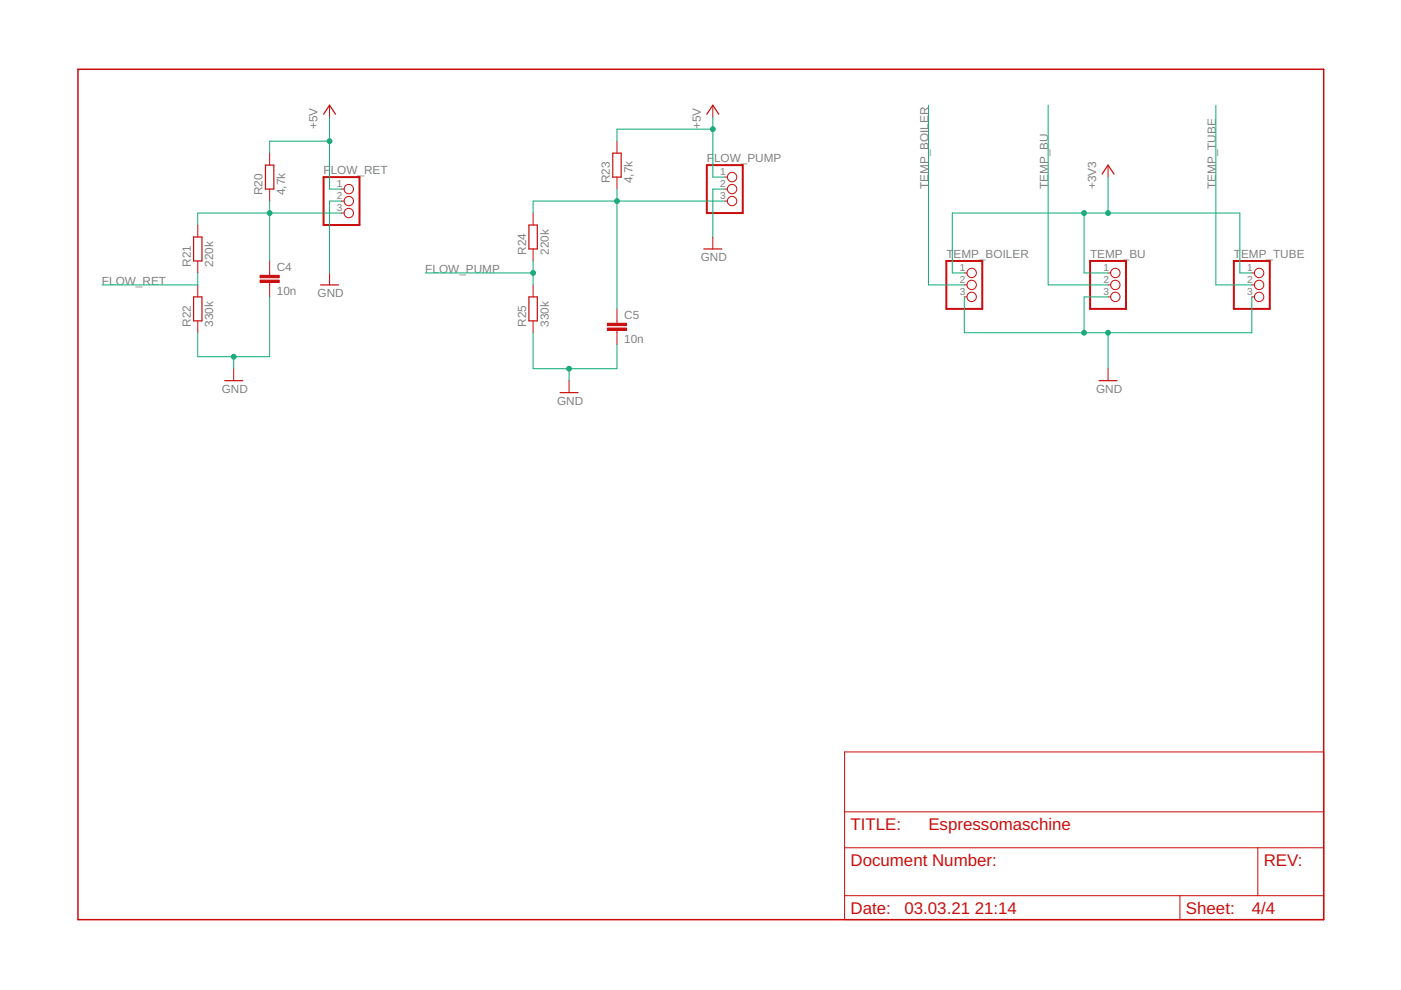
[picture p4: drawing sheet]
<svg xmlns="http://www.w3.org/2000/svg" width="297mm" height="210mm" viewBox="0 0 297 210" stroke-linecap="round" stroke-linejoin="round" font-family="sans-serif">
<path d="M16.5 14.7h264.1v180.3h-264.1z" fill="none" stroke="#c90d0c" stroke-width=".32"/>
<g fill="none" stroke="#c90d0c" stroke-width=".21">
<path d="M57.2 32.5v2.5M69.9 22.3v2.5M130.8 29.9v2.6M130.8 37.5v2.6M151.1 22.3v2.5M153.7 37.5h.5M234.9 35v2.5M41.9 47.7v2.5M41.9 55.3v2.6M57.2 40.1v2.5M57.2 55.3v3.1M57.2 59.9v3"/>
<path d="M69.9 57.9v2.5M72.4 40.1h.6M72.4 42.6h.6M72.4 45.2h.6M113 45.2v2.5M113 52.8v2.5M151.1 50.2v2.6M153.7 40.1h.5M153.7 42.6h.5M204.4 57.9h.6M234.9 57.9h.6M265.4 57.9h.6"/>
<path d="M41.9 60.4v2.5M41.9 68v2.5M49.6 78.2v2.5M113 60.4v2.5M113 68v2.5M130.8 65.5v3M130.8 70v3.1M204.4 60.4h.6M204.4 62.9h.6M234.9 60.4h.6M234.9 62.9h.6M234.9 78.2v2.5"/>
<path d="M265.4 60.4h.6M265.4 62.9h.6M120.6 80.7v2.5M179.1 159.4h101.5v35.6h-101.5zM179.1 179.7h101.5M179.1 172.1h101.5M266.7 179.7v10.2M179.1 189.9h101.5M250.2 189.9v5.1"/>
<circle cx="155.2" cy="37.5" r=".99"/>
<circle cx="74" cy="45.2" r=".99"/>
<circle cx="74" cy="42.6" r=".99"/>
<circle cx="74" cy="40.1" r=".99"/>
<circle cx="155.2" cy="40.1" r=".99"/>
<circle cx="155.2" cy="42.6" r=".99"/>
<circle cx="206" cy="57.9" r=".99"/>
<circle cx="236.5" cy="57.9" r="1"/>
<circle cx="267" cy="57.9" r="1"/>
<circle cx="206" cy="60.4" r=".99"/>
<circle cx="206" cy="62.9" r=".99"/>
<circle cx="236.5" cy="60.4" r="1"/>
<circle cx="236.5" cy="62.9" r="1"/>
<circle cx="267" cy="60.4" r="1"/>
<circle cx="267" cy="62.9" r="1"/>
</g>
<path d="M68.6 37.5h7.6v10.2h-7.6zM149.9 35h7.6v10.2h-7.6zM200.6 55.3h7.7v10.2h-7.7zM231.1 55.3h7.6v10.2h-7.6zM261.6 55.3h7.6v10.2h-7.6z" fill="none" stroke="#c90d0c" stroke-width=".42"/>
<g fill="none" stroke="#c90d0c" stroke-width=".25">
<path d="M56.3 35h1.8v5.1h-1.8zM68.6 24.2l1.3-1.9 1.2 1.9M129.9 32.5h1.8v5h-1.8zM149.9 24.2l1.2-1.9 1.3 1.9M233.7 36.9l1.2-1.9 1.3 1.9M41 50.2h1.8v5.1h-1.8zM112.1 47.7h1.8v5.1h-1.8zM149.2 52.8h3.8M41 62.9h1.8v5.1h-1.8zM68 60.4h3.8M112.1 62.9h1.8v5.1h-1.8zM47.6 80.7h3.9"/>
<path d="M118.7 83.2h3.9M233 80.7h3.8"/>
</g>
<g fill="#c90d0c" stroke="#c90d0c" stroke-width=".21">
<path d="M55.1 59.4h4.1v.5h-4.1z"/>
<path d="M55.1 58.4h4.1v.5h-4.1z"/>
<path d="M128.8 69.6h4v.5h-4z"/>
<path d="M128.8 68.5h4v.5h-4z"/>
</g>
<g fill="none" stroke="#0dab76" stroke-width=".21">
<path d="M69.9 24.8v15.3h2.5M69.9 29.9h-12.7v2.6M151.1 24.8v12.7h2.6M151.1 27.4h-20.3v2.5M196.8 22.3v38.1h7.6M222.2 22.3v38.1h12.7M234.9 37.5v7.7M257.8 22.3v38.1h7.6M41.9 57.9v2.5h-20.3M57.2 42.6v12.7M72.4 42.6h-2.5v15.3M72.4 45.2h-30.5v2.5"/>
<path d="M90.2 57.9h22.8M113 55.3v5.1M130.8 40.1v25.4M153.7 42.6h-40.7v2.6M153.7 40.1h-2.6v10.1M204.4 57.9h-2.5v-12.7h61v12.7h2.5M229.8 45.2v12.7h5.1M49.6 75.6v2.6M57.2 62.9v12.7h-15.3v-5.1M113 70.5v7.7h17.8v-5.1M120.6 78.2v2.5M204.4 62.9v7.6h61v-7.6"/>
<path d="M234.9 62.9h-5.1v7.6M234.9 70.5v7.7"/>
</g>
<g fill="#0dab76" stroke="#0dab76" stroke-width=".21">
<circle cx="49.6" cy="75.6" r=".51"/>
<circle cx="120.6" cy="78.2" r=".51"/>
<circle cx="229.8" cy="70.5" r=".51"/>
<circle cx="234.9" cy="70.5" r=".51"/>
<circle cx="69.9" cy="29.9" r=".51"/>
<circle cx="151.1" cy="27.4" r=".51"/>
<circle cx="57.2" cy="45.2" r=".51"/>
<circle cx="130.8" cy="42.6" r=".51"/>
<circle cx="113" cy="57.9" r=".51"/>
<circle cx="234.9" cy="45.2" r=".51"/>
<circle cx="229.8" cy="45.2" r=".51"/>
</g>
<g font-size="3.6" fill="#c90d0c">
<text x="180.3" y="175.9">TITLE:</text>
<text x="196.8" y="175.9">Espressomaschine</text>
<text x="180.3" y="183.6">Document Number:</text>
<text x="267.9" y="183.6">REV:</text>
<text x="180.3" y="193.7">Date:</text>
<text x="191.8" y="193.7">03.03.21</text>
<text x="206.7" y="193.7">21:14</text>
<text x="251.4" y="193.7">Sheet:</text>
<text x="265.4" y="193.7">4/4</text>
</g>
<g font-size="2.5" fill="#808080">
<text x="67.3" y="27.4" transform="rotate(-90 67.3 27.4)">+5V</text>
<text x="148.6" y="27.4" transform="rotate(-90 148.6 27.4)">+5V</text>
<text x="149.9" y="34.4">F</text>
<text x="151.4" y="34.4">LOW_PUMP</text>
<text x="55.7" y="41.4" transform="rotate(-90 55.7 41.4)">R20</text>
<text x="60.5" y="41.4" transform="rotate(-90 60.5 41.4)">4,7k</text>
<text x="68.6" y="36.9">F</text>
<text x="70.1" y="36.9">LOW_RET</text>
<text x="129.3" y="38.8" transform="rotate(-90 129.3 38.8)">R23</text>
<text x="134.1" y="38.8" transform="rotate(-90 134.1 38.8)">4,7k</text>
<text x="196.8" y="40.1" transform="rotate(-90 196.8 40.1)">TEMP_BOILER</text>
<text x="222.2" y="40.1" transform="rotate(-90 222.2 40.1)">TEMP_BU</text>
<text x="232.4" y="40.1" transform="rotate(-90 232.4 40.1)">+3V3</text>
<text x="257.8" y="40.1" transform="rotate(-90 257.8 40.1)">TEMP_TUBE</text>
<text x="40.4" y="56.6" transform="rotate(-90 40.4 56.6)">R21</text>
<text x="45.2" y="56.6" transform="rotate(-90 45.2 56.6)">220k</text>
<text x="58.7" y="57.5">C4</text>
<text x="90.2" y="57.9">FLOW_PUMP</text>
<text x="111.5" y="54.1" transform="rotate(-90 111.5 54.1)">R24</text>
<text x="116.3" y="54.1" transform="rotate(-90 116.3 54.1)">220k</text>
<text x="148.6" y="55.3">GND</text>
<text x="200.6" y="54.7">T</text>
<text x="202.2" y="54.7">EMP_BOILER</text>
<text x="231.1" y="54.7">TEMP_BU</text>
<text x="261.6" y="54.7">T</text>
<text x="263.1" y="54.7">EMP_TUBE</text>
<text x="21.6" y="60.4">FLOW_RET</text>
<text x="58.7" y="62.6">10n</text>
<text x="67.3" y="62.9">GND</text>
<text x="40.4" y="69.3" transform="rotate(-90 40.4 69.3)">R22</text>
<text x="45.2" y="69.3" transform="rotate(-90 45.2 69.3)">330k</text>
<text x="111.5" y="69.3" transform="rotate(-90 111.5 69.3)">R25</text>
<text x="116.3" y="69.3" transform="rotate(-90 116.3 69.3)">330k</text>
<text x="132.3" y="67.6">C5</text>
<text x="132.3" y="72.7">10n</text>
<text x="47" y="83.3">GND</text>
<text x="232.4" y="83.3">GND</text>
<text x="118.1" y="85.8">GND</text>
</g>
<g font-size="2.1" fill="#808080">
<text x="71.4" y="39.7">1</text>
<text x="152.7" y="37.2">1</text>
<text x="152.7" y="39.7">2</text>
<text x="71.4" y="42.3">2</text>
<text x="71.4" y="44.8">3</text>
<text x="152.7" y="42.3">3</text>
<text x="203.5" y="57.5">1</text>
<text x="234" y="57.5">1</text>
<text x="264.4" y="57.5">1</text>
<text x="203.5" y="60">2</text>
<text x="203.5" y="62.6">3</text>
<text x="234" y="60">2</text>
<text x="234" y="62.6">3</text>
<text x="264.4" y="60">2</text>
<text x="264.4" y="62.6">3</text>
</g>
</svg>
